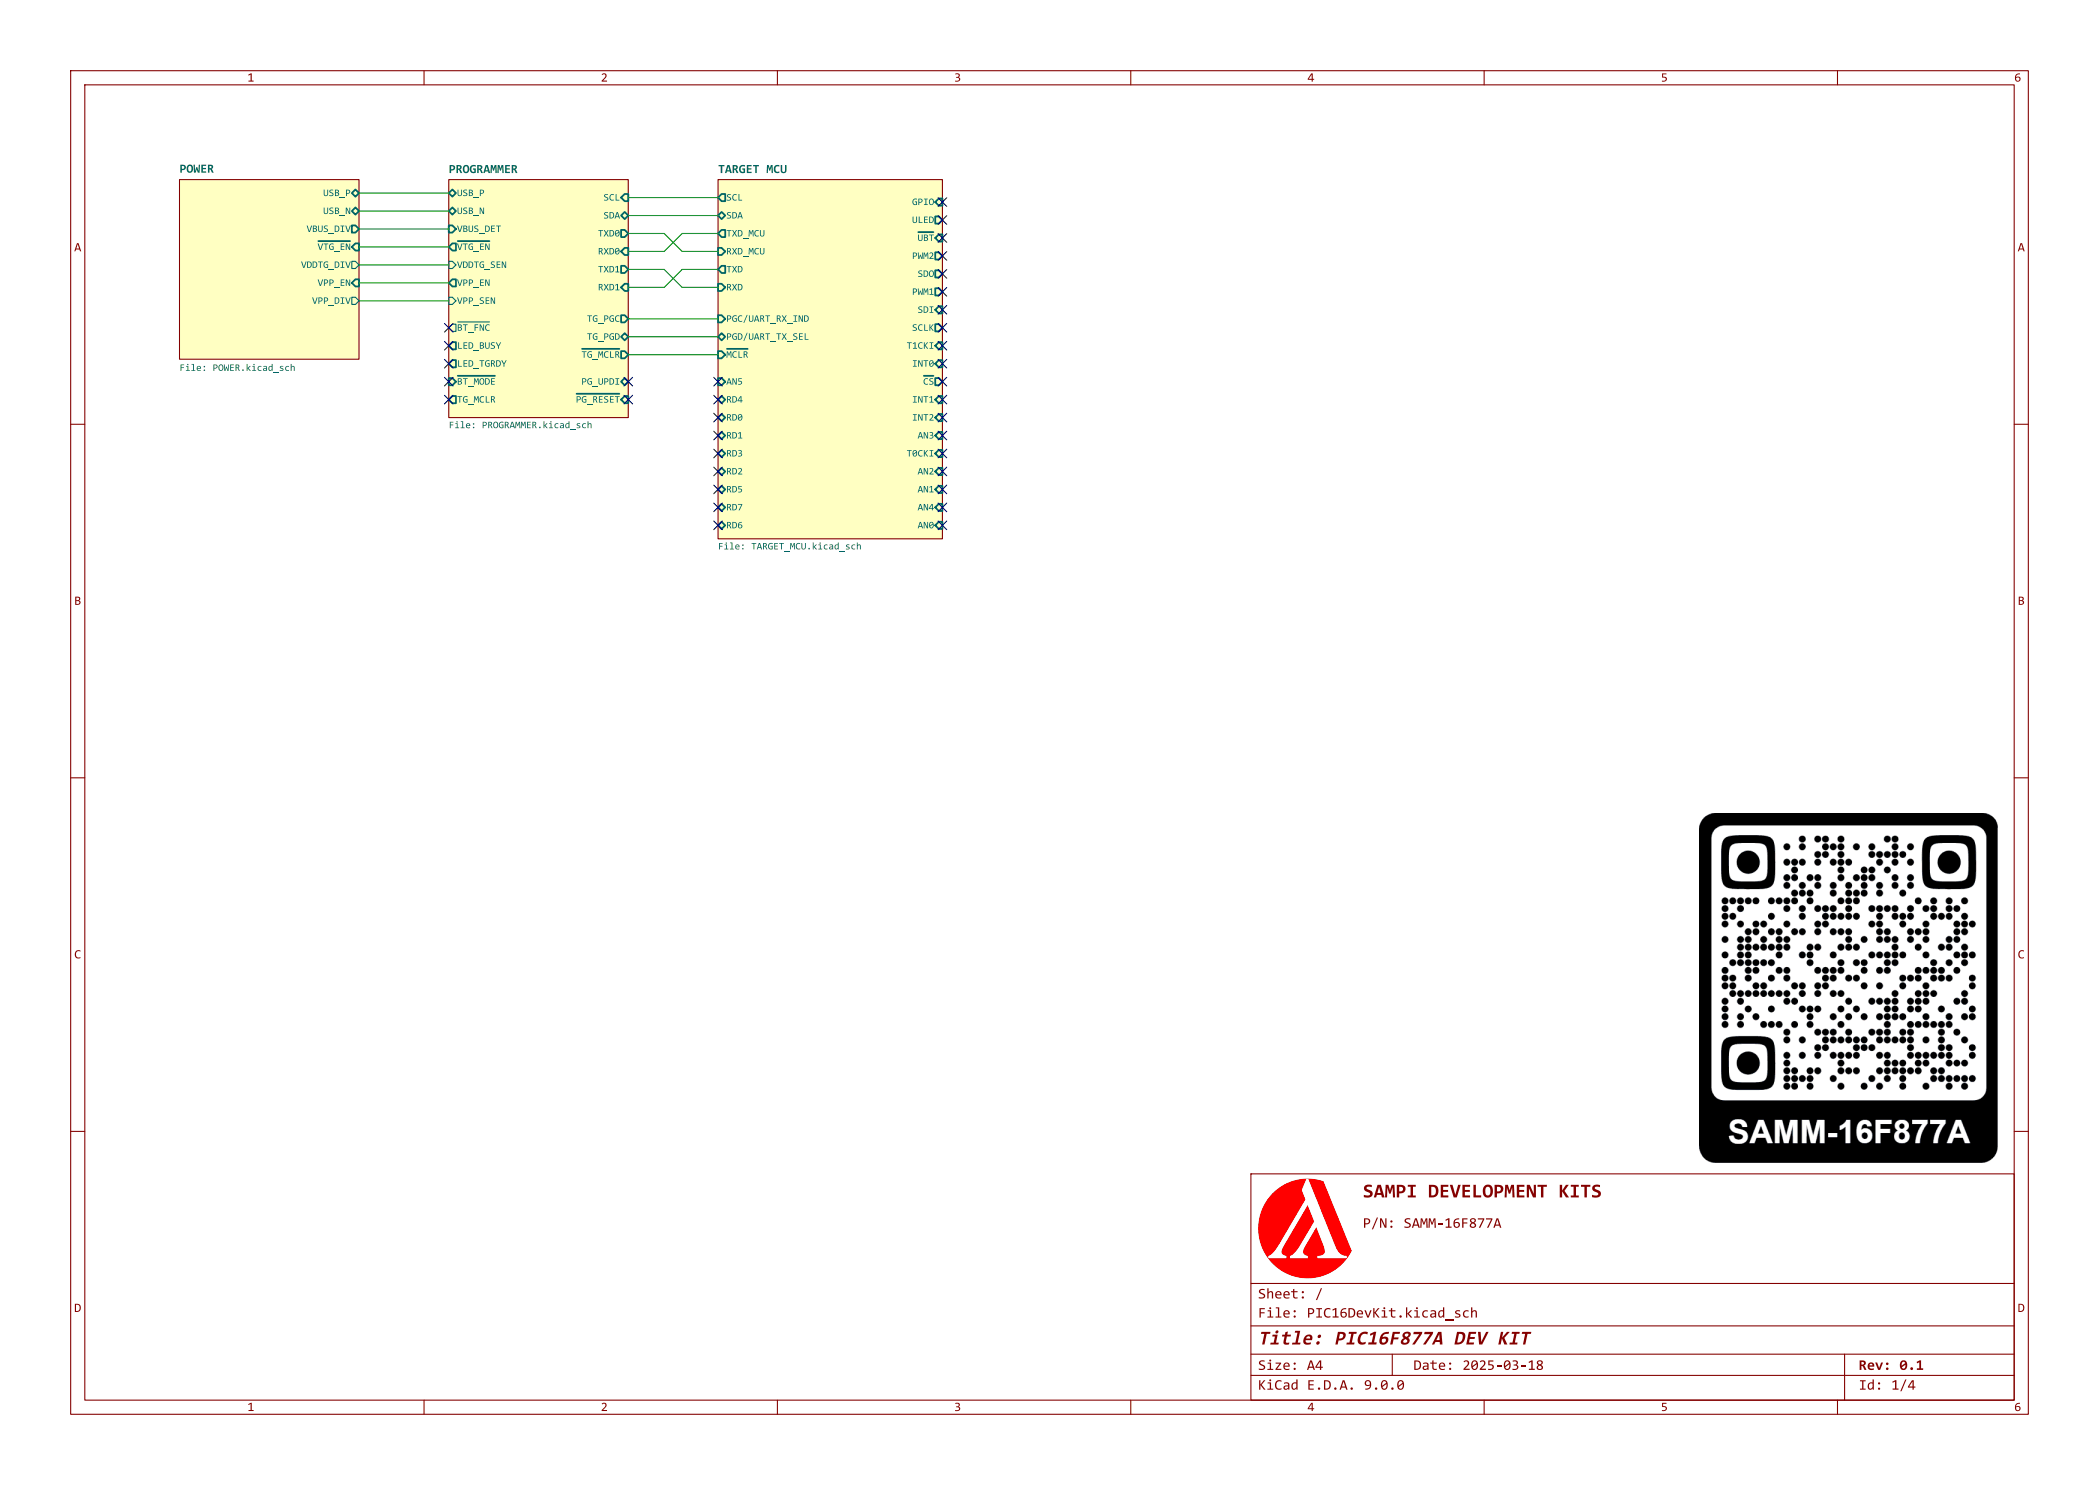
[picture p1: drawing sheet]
(kicad_sch
 (version 20250114)
 (generator "eeschema")
 (generator_version "9.0")
 (paper "A4")
 (title_block
  (title "PIC16F877A DEV KIT")
  (date "2025-03-18")
  (rev "0.1")
  (company "SAMPI DEVELOPMENT KITS")
  (comment 1 "P/N: SAMM-16F877A"))
 (lib_symbols)
 (no_connect
  (at 101.6 71.755))
 (no_connect
  (at 101.6 56.515))
 (no_connect
  (at 133.35 74.295))
 (no_connect
  (at 133.35 41.275))
 (no_connect
  (at 133.35 53.975))
 (no_connect
  (at 63.5 51.435))
 (no_connect
  (at 101.6 61.595))
 (no_connect
  (at 133.35 28.575))
 (no_connect
  (at 133.35 48.895))
 (no_connect
  (at 133.35 36.195))
 (no_connect
  (at 63.5 53.975))
 (no_connect
  (at 101.6 53.975))
 (no_connect
  (at 63.5 48.895))
 (no_connect
  (at 133.35 31.115))
 (no_connect
  (at 133.35 61.595))
 (no_connect
  (at 133.35 51.435))
 (no_connect
  (at 101.6 66.675))
 (no_connect
  (at 88.9 53.975))
 (no_connect
  (at 133.35 69.215))
 (no_connect
  (at 133.35 33.655))
 (no_connect
  (at 133.35 38.735))
 (no_connect
  (at 88.9 56.515))
 (no_connect
  (at 133.35 43.815))
 (no_connect
  (at 133.35 59.055))
 (no_connect
  (at 101.6 69.215))
 (no_connect
  (at 133.35 56.515))
 (no_connect
  (at 101.6 64.135))
 (no_connect
  (at 101.6 74.295))
 (no_connect
  (at 101.6 59.055))
 (no_connect
  (at 63.5 46.355))
 (no_connect
  (at 133.35 71.755))
 (no_connect
  (at 133.35 46.355))
 (no_connect
  (at 63.5 56.515))
 (no_connect
  (at 133.35 64.135))
 (no_connect
  (at 133.35 66.675))
 (wire
  (pts (xy 50.8 37.465) (xy 63.5 37.465))
  (stroke (width 0) (type default)))
 (wire
  (pts (xy 88.9 38.1) (xy 93.98 38.1))
  (stroke (width 0) (type default)))
 (wire
  (pts (xy 50.8 29.845) (xy 63.5 29.845))
  (stroke (width 0) (type default)))
 (wire
  (pts (xy 96.52 40.64) (xy 101.6 40.64))
  (stroke (width 0) (type default)))
 (wire
  (pts (xy 50.8 40.005) (xy 63.5 40.005))
  (stroke (width 0) (type default)))
 (wire
  (pts (xy 96.52 35.56) (xy 101.6 35.56))
  (stroke (width 0) (type default)))
 (wire
  (pts (xy 88.9 40.64) (xy 93.98 40.64))
  (stroke (width 0) (type default)))
 (wire
  (pts (xy 88.9 47.625) (xy 101.6 47.625))
  (stroke (width 0) (type default)))
 (wire
  (pts (xy 88.9 35.56) (xy 93.98 35.56))
  (stroke (width 0) (type default)))
 (wire
  (pts (xy 93.98 38.1) (xy 96.52 40.64))
  (stroke (width 0) (type default)))
 (wire
  (pts (xy 88.9 45.085) (xy 101.6 45.085))
  (stroke (width 0) (type default)))
 (wire
  (pts (xy 88.9 33.02) (xy 93.98 33.02))
  (stroke (width 0) (type default)))
 (wire
  (pts (xy 96.52 33.02) (xy 101.6 33.02))
  (stroke (width 0) (type default)))
 (wire
  (pts (xy 50.8 27.305) (xy 63.5 27.305))
  (stroke (width 0) (type default)))
 (wire
  (pts (xy 101.6 38.1) (xy 96.52 38.1))
  (stroke (width 0) (type default)))
 (wire
  (pts (xy 88.9 30.48) (xy 101.6 30.48))
  (stroke (width 0) (type default)))
 (wire
  (pts (xy 88.9 27.94) (xy 101.6 27.94))
  (stroke (width 0) (type default)))
 (wire
  (pts (xy 93.98 35.56) (xy 96.52 33.02))
  (stroke (width 0) (type default)))
 (wire
  (pts (xy 93.98 33.02) (xy 96.52 35.56))
  (stroke (width 0) (type default)))
 (wire
  (pts (xy 50.8 32.385) (xy 63.5 32.385))
  (stroke (width 0) (type default)))
 (wire
  (pts (xy 50.8 34.925) (xy 63.5 34.925))
  (stroke (width 0) (type default)))
 (wire
  (pts (xy 50.8 42.545) (xy 63.5 42.545))
  (stroke (width 0) (type default)))
 (wire
  (pts (xy 88.9 50.165) (xy 101.6 50.165))
  (stroke (width 0) (type default)))
 (wire
  (pts (xy 93.98 40.64) (xy 96.52 38.1))
  (stroke (width 0) (type default)))
 (image
  (at 261.62 139.7)
  (data))
 (sheet
  (at 63.5 25.4)
  (size 25.4 33.655)
  (exclude_from_sim no)
  (in_bom yes)
  (on_board yes)
  (dnp no)
  (fields_autoplaced yes)
  (stroke (width 0) (type solid))
  (fill (color 255 255 194 1.0000))
  (property "Sheetname" "PROGRAMMER" (at 63.5 24.6884 0) (effects (font
    (face "Consolas") (size 1.27 1.27)
    (bold yes)) (justify left bottom)))
  (property "Sheetfile" "PROGRAMMER.kicad_sch" (at 63.5 59.538 0) (effects (font
    (face "Consolas") (size 1.016 1.016)) (justify left top)))
  (pin "SCL" input (at 88.9 27.94 0) (effects (font
    (face "Consolas") (size 1.016 1.016) (thickness 0.254)) (justify right)))
  (pin "TG_PGD" bidirectional (at 88.9 47.625 0) (effects (font
    (face "Consolas") (size 1.016 1.016) (thickness 0.254)) (justify right)))
  (pin "~{TG_MCLR}" output (at 88.9 50.165 0) (effects (font
    (face "Consolas") (size 1.016 1.016) (thickness 0.254)) (justify right)))
  (pin "SDA" bidirectional (at 88.9 30.48 0) (effects (font
    (face "Consolas") (size 1.016 1.016) (thickness 0.254)) (justify right)))
  (pin "TG_PGC" output (at 88.9 45.085 0) (effects (font
    (face "Consolas") (size 1.016 1.016) (thickness 0.254)) (justify right)))
  (pin "USB_P" bidirectional (at 63.5 27.305 180) (effects (font
    (face "Consolas") (size 1.016 1.016) (thickness 0.254)) (justify left)))
  (pin "~{VTG_EN}" output (at 63.5 34.925 180) (effects (font
    (face "Consolas") (size 1.016 1.016) (thickness 0.254)) (justify left)))
  (pin "USB_N" bidirectional (at 63.5 29.845 180) (effects (font
    (face "Consolas") (size 1.016 1.016) (thickness 0.254)) (justify left)))
  (pin "VBUS_DET" input (at 63.5 32.385 180) (effects (font
    (face "Consolas") (size 1.016 1.016) (thickness 0.254)) (justify left)))
  (pin "VPP_EN" output (at 63.5 40.005 180) (effects (font
    (face "Consolas") (size 1.016 1.016) (thickness 0.254)) (justify left)))
  (pin "PG_UPDI" bidirectional (at 88.9 53.975 0) (effects (font
    (face "Consolas") (size 1.016 1.016) (thickness 0.254)) (justify right)))
  (pin "LED_BUSY" output (at 63.5 48.895 180) (effects (font
    (face "Consolas") (size 1.016 1.016) (thickness 0.254)) (justify left)))
  (pin "~{BT_MODE}" input (at 63.5 53.975 180) (effects (font
    (face "Consolas") (size 1.016 1.016) (thickness 0.254)) (justify left)))
  (pin "~{PG_RESET}" input (at 88.9 56.515 0) (effects (font
    (face "Consolas") (size 1.016 1.016) (thickness 0.254)) (justify right)))
  (pin "LED_TGRDY" output (at 63.5 51.435 180) (effects (font
    (face "Consolas") (size 1.016 1.016) (thickness 0.254)) (justify left)))
  (pin "RXD0" input (at 88.9 35.56 0) (effects (font
    (face "Consolas") (size 1.016 1.016) (thickness 0.254)) (justify right)))
  (pin "TXD0" output (at 88.9 33.02 0) (effects (font
    (face "Consolas") (size 1.016 1.016) (thickness 0.254)) (justify right)))
  (pin "RXD1" input (at 88.9 40.64 0) (effects (font
    (face "Consolas") (size 1.016 1.016) (thickness 0.254)) (justify right)))
  (pin "TXD1" output (at 88.9 38.1 0) (effects (font
    (face "Consolas") (size 1.016 1.016) (thickness 0.254)) (justify right)))
  (pin "TG_MCLR" output (at 63.5 56.515 180) (effects (font
    (face "Consolas") (size 1.016 1.016) (thickness 0.254)) (justify left)))
  (pin "VDDTG_SEN" input (at 63.5 37.465 180) (effects (font (size 1.016 1.016)) (justify left)))
  (pin "VPP_SEN" input (at 63.5 42.545 180) (effects (font (size 1.016 1.016)) (justify left)))
  (pin "~{BT_FNC}" output (at 63.5 46.355 180) (effects (font (size 1.016 1.016)) (justify left))))
 (sheet
  (at 101.6 25.4)
  (size 31.75 50.8)
  (exclude_from_sim no)
  (in_bom yes)
  (on_board yes)
  (dnp no)
  (fields_autoplaced yes)
  (stroke (width 0) (type solid))
  (fill (color 255 255 194 1.0000))
  (property "Sheetname" "TARGET MCU" (at 101.6 24.6884 0) (effects (font
    (face "Consolas") (size 1.27 1.27)
    (bold yes)) (justify left bottom)))
  (property "Sheetfile" "TARGET_MCU.kicad_sch" (at 101.6 76.683 0) (effects (font
    (face "Consolas") (size 1.016 1.016)) (justify left top)))
  (pin "ULED" output (at 133.35 31.115 0) (effects (font
    (face "Consolas") (size 1.016 1.016) (thickness 0.254)) (justify right)))
  (pin "~{UBT}" input (at 133.35 33.655 0) (effects (font
    (face "Consolas") (size 1.016 1.016) (thickness 0.254)) (justify right)))
  (pin "SCL" output (at 101.6 27.94 180) (effects (font
    (face "Consolas") (size 1.016 1.016) (thickness 0.254)) (justify left)))
  (pin "SDA" bidirectional (at 101.6 30.48 180) (effects (font
    (face "Consolas") (size 1.016 1.016) (thickness 0.254)) (justify left)))
  (pin "PWM2" output (at 133.35 36.195 0) (effects (font
    (face "Consolas") (size 1.016 1.016) (thickness 0.254)) (justify right)))
  (pin "SDO" output (at 133.35 38.735 0) (effects (font
    (face "Consolas") (size 1.016 1.016) (thickness 0.254)) (justify right)))
  (pin "TXD_MCU" output (at 101.6 33.02 180) (effects (font
    (face "Consolas") (size 1.016 1.016) (thickness 0.254)) (justify left)))
  (pin "PWM1" output (at 133.35 41.275 0) (effects (font
    (face "Consolas") (size 1.016 1.016) (thickness 0.254)) (justify right)))
  (pin "RXD_MCU" input (at 101.6 35.56 180) (effects (font
    (face "Consolas") (size 1.016 1.016) (thickness 0.254)) (justify left)))
  (pin "SDI" input (at 133.35 43.815 0) (effects (font
    (face "Consolas") (size 1.016 1.016) (thickness 0.254)) (justify right)))
  (pin "PGC{slash}UART_RX_IND" input (at 101.6 45.085 180) (effects (font
    (face "Consolas") (size 1.016 1.016) (thickness 0.254)) (justify left)))
  (pin "PGD{slash}UART_TX_SEL" bidirectional (at 101.6 47.625 180) (effects (font
    (face "Consolas") (size 1.016 1.016) (thickness 0.254)) (justify left)))
  (pin "SCLK" output (at 133.35 46.355 0) (effects (font
    (face "Consolas") (size 1.016 1.016) (thickness 0.254)) (justify right)))
  (pin "T1CKI" input (at 133.35 48.895 0) (effects (font
    (face "Consolas") (size 1.016 1.016) (thickness 0.254)) (justify right)))
  (pin "INT0" input (at 133.35 51.435 0) (effects (font
    (face "Consolas") (size 1.016 1.016) (thickness 0.254)) (justify right)))
  (pin "~{CS}" output (at 133.35 53.975 0) (effects (font
    (face "Consolas") (size 1.016 1.016) (thickness 0.254)) (justify right)))
  (pin "INT1" input (at 133.35 56.515 0) (effects (font
    (face "Consolas") (size 1.016 1.016) (thickness 0.254)) (justify right)))
  (pin "INT2" input (at 133.35 59.055 0) (effects (font
    (face "Consolas") (size 1.016 1.016) (thickness 0.254)) (justify right)))
  (pin "AN3" input (at 133.35 61.595 0) (effects (font
    (face "Consolas") (size 1.016 1.016) (thickness 0.254)) (justify right)))
  (pin "T0CKI" input (at 133.35 64.135 0) (effects (font
    (face "Consolas") (size 1.016 1.016) (thickness 0.254)) (justify right)))
  (pin "AN2" input (at 133.35 66.675 0) (effects (font
    (face "Consolas") (size 1.016 1.016) (thickness 0.254)) (justify right)))
  (pin "AN1" input (at 133.35 69.215 0) (effects (font
    (face "Consolas") (size 1.016 1.016) (thickness 0.254)) (justify right)))
  (pin "AN4" input (at 133.35 71.755 0) (effects (font
    (face "Consolas") (size 1.016 1.016) (thickness 0.254)) (justify right)))
  (pin "AN0" input (at 133.35 74.295 0) (effects (font
    (face "Consolas") (size 1.016 1.016) (thickness 0.254)) (justify right)))
  (pin "~{MCLR}" input (at 101.6 50.165 180) (effects (font
    (face "Consolas") (size 1.016 1.016) (thickness 0.254)) (justify left)))
  (pin "RD6" bidirectional (at 101.6 74.295 180) (effects (font
    (face "Consolas") (size 1.016 1.016) (thickness 0.254)) (justify left)))
  (pin "RD7" bidirectional (at 101.6 71.755 180) (effects (font
    (face "Consolas") (size 1.016 1.016) (thickness 0.254)) (justify left)))
  (pin "RD5" bidirectional (at 101.6 69.215 180) (effects (font
    (face "Consolas") (size 1.016 1.016) (thickness 0.254)) (justify left)))
  (pin "RD2" bidirectional (at 101.6 66.675 180) (effects (font
    (face "Consolas") (size 1.016 1.016) (thickness 0.254)) (justify left)))
  (pin "RD3" bidirectional (at 101.6 64.135 180) (effects (font
    (face "Consolas") (size 1.016 1.016) (thickness 0.254)) (justify left)))
  (pin "RD1" bidirectional (at 101.6 61.595 180) (effects (font
    (face "Consolas") (size 1.016 1.016) (thickness 0.254)) (justify left)))
  (pin "RD0" bidirectional (at 101.6 59.055 180) (effects (font
    (face "Consolas") (size 1.016 1.016) (thickness 0.254)) (justify left)))
  (pin "RD4" bidirectional (at 101.6 56.515 180) (effects (font
    (face "Consolas") (size 1.016 1.016) (thickness 0.254)) (justify left)))
  (pin "AN5" input (at 101.6 53.975 180) (effects (font
    (face "Consolas") (size 1.016 1.016) (thickness 0.254)) (justify left)))
  (pin "TXD" output (at 101.6 38.1 180) (effects (font
    (face "Consolas") (size 1.016 1.016) (thickness 0.254)) (justify left)))
  (pin "RXD" input (at 101.6 40.64 180) (effects (font
    (face "Consolas") (size 1.016 1.016) (thickness 0.254)) (justify left)))
  (pin "GPIO" input (at 133.35 28.575 0) (effects (font
    (face "Consolas") (size 1.016 1.016) (thickness 0.254)) (justify right))))
 (sheet
  (at 25.4 25.4)
  (size 25.4 25.4)
  (exclude_from_sim no)
  (in_bom yes)
  (on_board yes)
  (dnp no)
  (fields_autoplaced yes)
  (stroke (width 0) (type solid))
  (fill (color 255 255 194 1.0000))
  (property "Sheetname" "POWER" (at 25.4 24.6376 0) (effects (font
    (face "Consolas") (size 1.27 1.27)
    (bold yes)) (justify left bottom)))
  (property "Sheetfile" "POWER.kicad_sch" (at 25.4 51.4354 0) (effects (font
    (face "Consolas") (size 1.016 1.016)) (justify left top)))
  (pin "USB_P" bidirectional (at 50.8 27.305 0) (effects (font
    (face "Consolas") (size 1.016 1.016) (thickness 0.254)) (justify right)))
  (pin "USB_N" bidirectional (at 50.8 29.845 0) (effects (font
    (face "Consolas") (size 1.016 1.016) (thickness 0.254)) (justify right)))
  (pin "VPP_EN" input (at 50.8 40.005 0) (effects (font
    (face "Consolas") (size 1.016 1.016) (thickness 0.254)) (justify right)))
  (pin "~{VTG_EN}" input (at 50.8 34.925 0) (effects (font
    (face "Consolas") (size 1.016 1.016) (thickness 0.254)) (justify right)))
  (pin "VBUS_DIV" output (at 50.8 32.385 0) (effects (font
    (face "Consolas") (size 1.016 1.016) (thickness 0.254)) (justify right)))
  (pin "VDDTG_DIV" output (at 50.8 37.465 0) (effects (font (size 1.016 1.016)) (justify right)))
  (pin "VPP_DIV" output (at 50.8 42.545 0) (effects (font (size 1.016 1.016)) (justify right))))
 (sheet_instances
  (path ""
   (page "1")))
 (embedded_fonts no))
